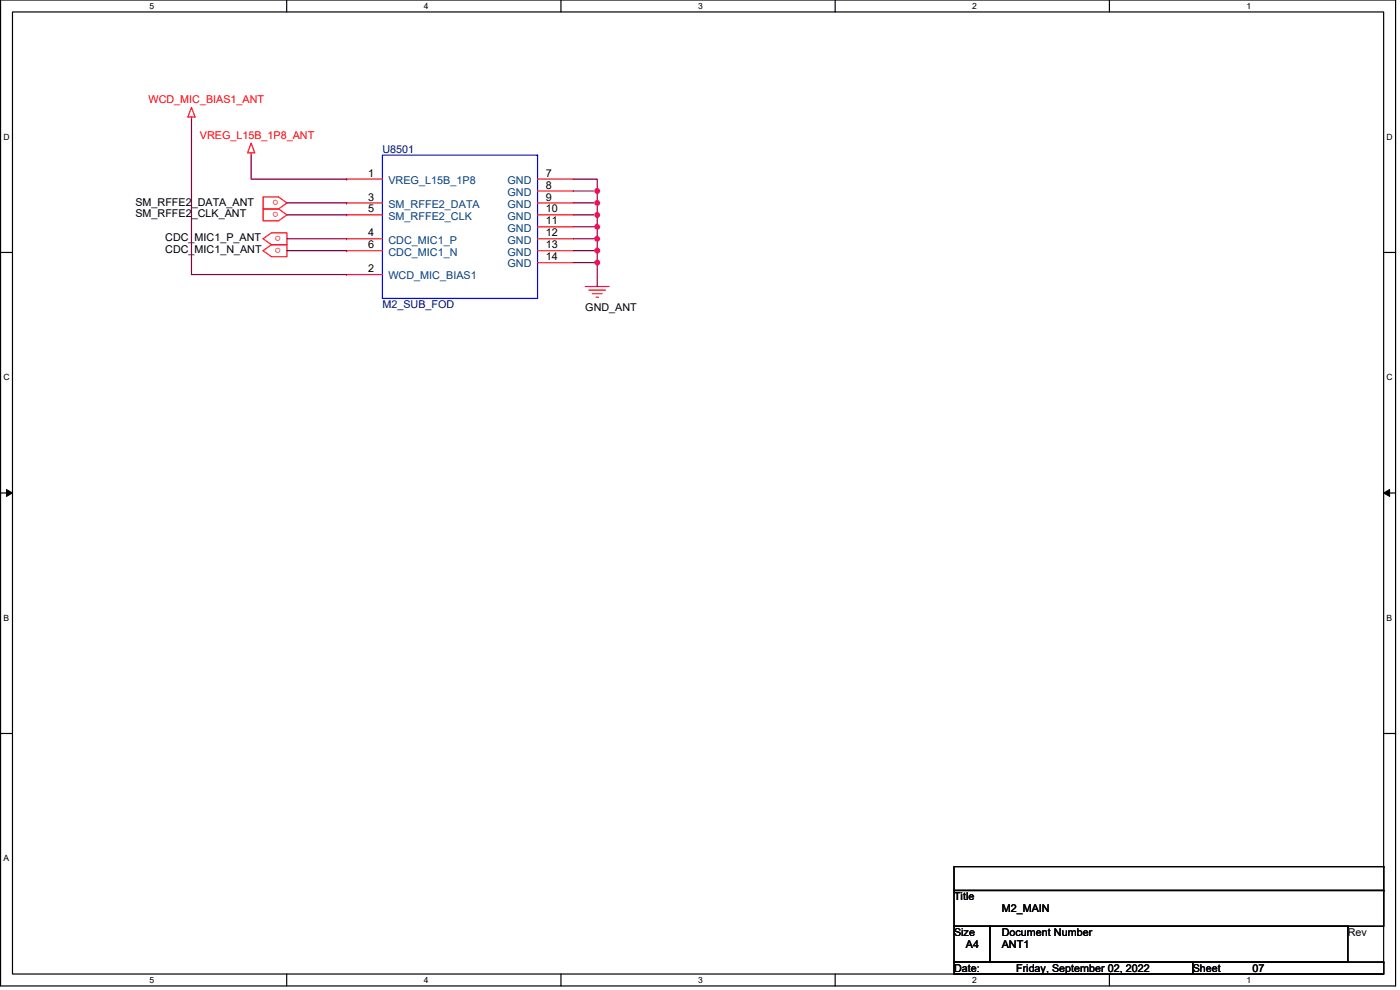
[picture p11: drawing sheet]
<svg xmlns="http://www.w3.org/2000/svg" width="420mm" height="297mm" viewBox="0 0 420 297" stroke-linecap="round" stroke-linejoin="round" font-family="sans-serif">
<path d="M.2 0h418.6v295.8h-418.6zM3.7 3.6h411.6v288.6h-411.6z" fill="none" stroke="#000" stroke-width=".36"/>
<g fill="#fff">
<path d="M44.9 .4h1.4v2.8h-1.4z"/>
<path d="M44.9 292.6h1.4v2.9h-1.4z"/>
</g>
<path d="M86 0v3.6M86 292.2v3.6" fill="none" stroke="#000" stroke-width=".36"/>
<g fill="#fff">
<path d="M127.2 .4h1.4v2.8h-1.4z"/>
<path d="M127.2 292.6h1.4v2.9h-1.4z"/>
</g>
<path d="M168.3 0v3.6M168.3 292.2v3.6" fill="none" stroke="#000" stroke-width=".36"/>
<g fill="#fff">
<path d="M209.5 .4h1.4v2.8h-1.4z"/>
<path d="M209.5 292.6h1.4v2.9h-1.4z"/>
</g>
<path d="M250.6 0v3.6M250.6 292.2v3.6" fill="none" stroke="#000" stroke-width=".36"/>
<g fill="#fff">
<path d="M291.8 .4h1.4v2.8h-1.4z"/>
<path d="M291.8 292.6h1.4v2.9h-1.4z"/>
</g>
<path d="M332.9 0v3.6M332.9 292.2v3.6" fill="none" stroke="#000" stroke-width=".36"/>
<g fill="#fff">
<path d="M374.1 .4h1.4v2.8h-1.4z"/>
<path d="M374.1 292.6h1.4v2.9h-1.4z"/>
<path d="M1.1 39.7h1.8v2.8h-1.8z"/>
<path d="M416.1 39.7h1.9v2.8h-1.9z"/>
<path d="M1.1 111.8h1.8v2.9h-1.8z"/>
<path d="M416.1 111.8h1.9v2.9h-1.9z"/>
</g>
<path d="M.2 75.7h3.5M415.3 75.7h3.5" fill="none" stroke="#000" stroke-width=".36"/>
<g fill="#fff">
<path d="M1.1 184h1.7v2.9h-1.7z"/>
<path d="M416.1 184h1.8v2.9h-1.8z"/>
</g>
<path d="M.2 147.9h3.5M415.3 147.9h3.5" fill="none" stroke="#000" stroke-width=".36"/>
<path d="M2 146.9l1.7 1-1.7 1zM415.3 147.9l1.7-1v2z" fill="#000" stroke="#000" stroke-width=".3"/>
<path d="M1.1 256.2h1.7v2.8h-1.7z" fill="#fff"/>
<g fill="none" stroke="#000" stroke-width=".36">
<path d="M.2 220.1h3.5M415.3 220.1h3.5M286.3 260h129v7.2h-129zM286.3 267.2h129v10.7h-129zM286.3 277.9h10.8v10.8h-10.8zM297.1 277.9h.1M297.1 277.9h107.4v10.8h-107.4zM404.5 277.9h.1M415.3 260h.1M415.3 267.2h.1M286.3 288.7h71.6v3.5h-71.6zM357.9 288.7h.1"/>
<path d="M357.9 288.7h57.4v3.5h-57.4zM415.3 288.7h.1"/>
</g>
<g fill="none" stroke="#f00" stroke-width=".36">
<path d="M57.5 35.1v.7M57.5 32.2l1 2.9h-2.1zM75.4 43l1 2.8h-2.1zM75.4 45.8v.8M79 59.1h4.6l2.5 1.8-2.5 1.8h-4.6zM104 53.7h10.8M79 62.7h4.6l2.5 1.8-2.5 1.8h-4.6zM79 71.6l2.5-1.8h4.6v3.6h-4.6zM79 75.2l2.5-1.8h4.6v3.6h-4.6zM175.7 86h7.1M176.7 87h5M177.8 88.1h2.9"/>
<path d="M178.9 89.2h.7"/>
</g>
<path d="M114.8 46.6h46.5v42.9h-46.5zM161.3 46.6h.1" fill="none" stroke="#00f" stroke-width=".36"/>
<circle cx="104" cy="53.7" r=".18" fill="#f00"/>
<path d="M104 82.4h10.8" fill="none" stroke="#f00" stroke-width=".36"/>
<circle cx="104" cy="82.4" r=".18" fill="#f00"/>
<path d="M104 60.9h10.8" fill="none" stroke="#f00" stroke-width=".36"/>
<circle cx="104" cy="60.9" r=".18" fill="#f00"/>
<path d="M104 64.5h10.8" fill="none" stroke="#f00" stroke-width=".36"/>
<circle cx="104" cy="64.5" r=".18" fill="#f00"/>
<path d="M161.3 53.7h10.8M161.3 57.3h10.8M104 71.6h10.8M161.3 60.9h10.8M161.3 64.5h10.8M161.3 68.1h10.8M161.3 71.6h10.8M161.3 75.2h10.8M161.3 78.8h10.8" fill="none" stroke="#f00" stroke-width=".36"/>
<circle cx="104" cy="71.6" r=".18" fill="#f00"/>
<path d="M104 75.2h10.8" fill="none" stroke="#f00" stroke-width=".36"/>
<circle cx="104" cy="75.2" r=".18" fill="#f00"/>
<g fill="none" stroke="#800040" stroke-width=".36">
<path d="M57.5 35.8v46.6h46.5M75.4 46.6v7.1h28.6M172.1 53.7h7.1v3.6M172.1 57.3h7.1M179.2 57.3v3.6M86.1 64.5h17.9M86.1 60.9h17.9M86.1 71.6h17.9M86.1 75.2h17.9M172.1 78.8h7.1v7.2M172.1 75.2h7.1M172.1 71.6h7.1"/>
<path d="M172.1 68.1h7.1M172.1 64.5h7.1M172.1 60.9h7.1M179.2 75.2v3.6M179.2 71.6v3.6M179.2 68.1v3.5M179.2 64.5v3.6M179.2 60.9v3.6"/>
</g>
<g fill="#f0f" stroke="#f0f" stroke-width=".36">
<circle cx="179.2" cy="78.8" r=".71"/>
<circle cx="179.2" cy="75.2" r=".71"/>
<circle cx="179.2" cy="71.6" r=".71"/>
<circle cx="179.2" cy="68" r=".71"/>
<circle cx="179.2" cy="64.5" r=".71"/>
<circle cx="179.2" cy="60.9" r=".71"/>
<circle cx="179.2" cy="57.3" r=".71"/>
</g>
<g font-size="3.2" fill="#f00">
<text x="44.6" y="30.9">WCD_MIC_BIAS1_ANT</text>
<text x="60" y="41.6">VREG_L15B_1P8_ANT</text>
<text x="83.6" y="63.6" transform="rotate(180 83.6 63.6)">o</text>
<text x="83.6" y="60" transform="rotate(180 83.6 60)">o</text>
<text x="84.3" y="70.7" transform="rotate(180 84.3 70.7)">o</text>
<text x="84.3" y="74.3" transform="rotate(180 84.3 74.3)">o</text>
</g>
<g font-size="3.2" fill="#000080">
<text x="114.8" y="45.9">U8501</text>
<text x="114.8" y="92.5">M2_SUB_FOD</text>
</g>
<g font-size="3.2">
<text x="110.4" y="53">1</text>
<text x="163.8" y="53">7</text>
<text x="163.8" y="56.6">8</text>
<text x="40.6" y="65.2">SM_RFFE2_CLK_ANT</text>
<text x="40.6" y="61.7">SM_RFFE2_DATA_ANT</text>
<text x="110.4" y="60.2">3</text>
<text x="110.4" y="63.7">5</text>
<text x="163.8" y="60.2">9</text>
<text x="163.8" y="63.7">10</text>
<text x="110.4" y="70.9">4</text>
<text x="163.8" y="67.3">11</text>
<text x="163.8" y="70.9">12</text>
<text x="49.6" y="72.4">CDC_MIC1_P_ANT</text>
<text x="49.6" y="76">CDC_MIC1_N_ANT</text>
<text x="110.4" y="74.5">6</text>
<text x="163.8" y="74.5">13</text>
<text x="110.4" y="81.7">2</text>
<text x="163.8" y="78.1">14</text>
<text x="175.7" y="93.2">GND_ANT</text>
<text x="286.3" y="270.1">Title</text>
<text x="300.6" y="273.7">M2_MAIN</text>
<text x="286.3" y="280.8">Size</text>
<text x="300.6" y="280.8">Document Number</text>
<text x="404.5" y="280.8">Rev</text>
<text x="289.9" y="284.4">A4</text>
<text x="300.6" y="284.4">ANT1</text>
<text x="286.3" y="291.6">Date:</text>
<text x="304.9" y="291.6">Friday, September 02, 2022</text>
<text x="357.9" y="291.6">Sheet</text>
<text x="375.9" y="291.6">07</text>
</g>
<g font-size="3.2" fill="#004080">
<text x="116.6" y="55.2">VREG_L15B_1P8</text>
<text x="152.3" y="55.2">GND</text>
<text x="152.3" y="58.8">GND</text>
<text x="116.6" y="62.4">SM_RFFE2_DATA</text>
<text x="116.6" y="65.9">SM_RFFE2_CLK</text>
<text x="152.3" y="62.4">GND</text>
<text x="152.3" y="65.9">GND</text>
<text x="152.3" y="69.5">GND</text>
<text x="116.6" y="73.1">CDC_MIC1_P</text>
<text x="116.6" y="76.7">CDC_MIC1_N</text>
<text x="152.3" y="73.1">GND</text>
<text x="152.3" y="76.7">GND</text>
<text x="116.6" y="83.8">WCD_MIC_BIAS1</text>
<text x="152.3" y="80.3">GND</text>
</g>
<g font-size="2.6">
<text x="44.9" y="2.7">5</text>
<text x="127.2" y="2.7">4</text>
<text x="209.5" y="2.7">3</text>
<text x="291.8" y="2.7">2</text>
<text x="374.1" y="2.7">1</text>
<text x="1.1" y="42">D</text>
<text x="416.1" y="42">D</text>
<text x="1.1" y="114.1">C</text>
<text x="416.1" y="114.1">C</text>
<text x="1.1" y="186.3">B</text>
<text x="416.1" y="186.3">B</text>
<text x="1.1" y="258.5">A</text>
<text x="44.9" y="294.9">5</text>
<text x="127.2" y="294.9">4</text>
<text x="209.5" y="294.9">3</text>
<text x="291.8" y="294.9">2</text>
<text x="374.1" y="294.9">1</text>
</g>
</svg>
